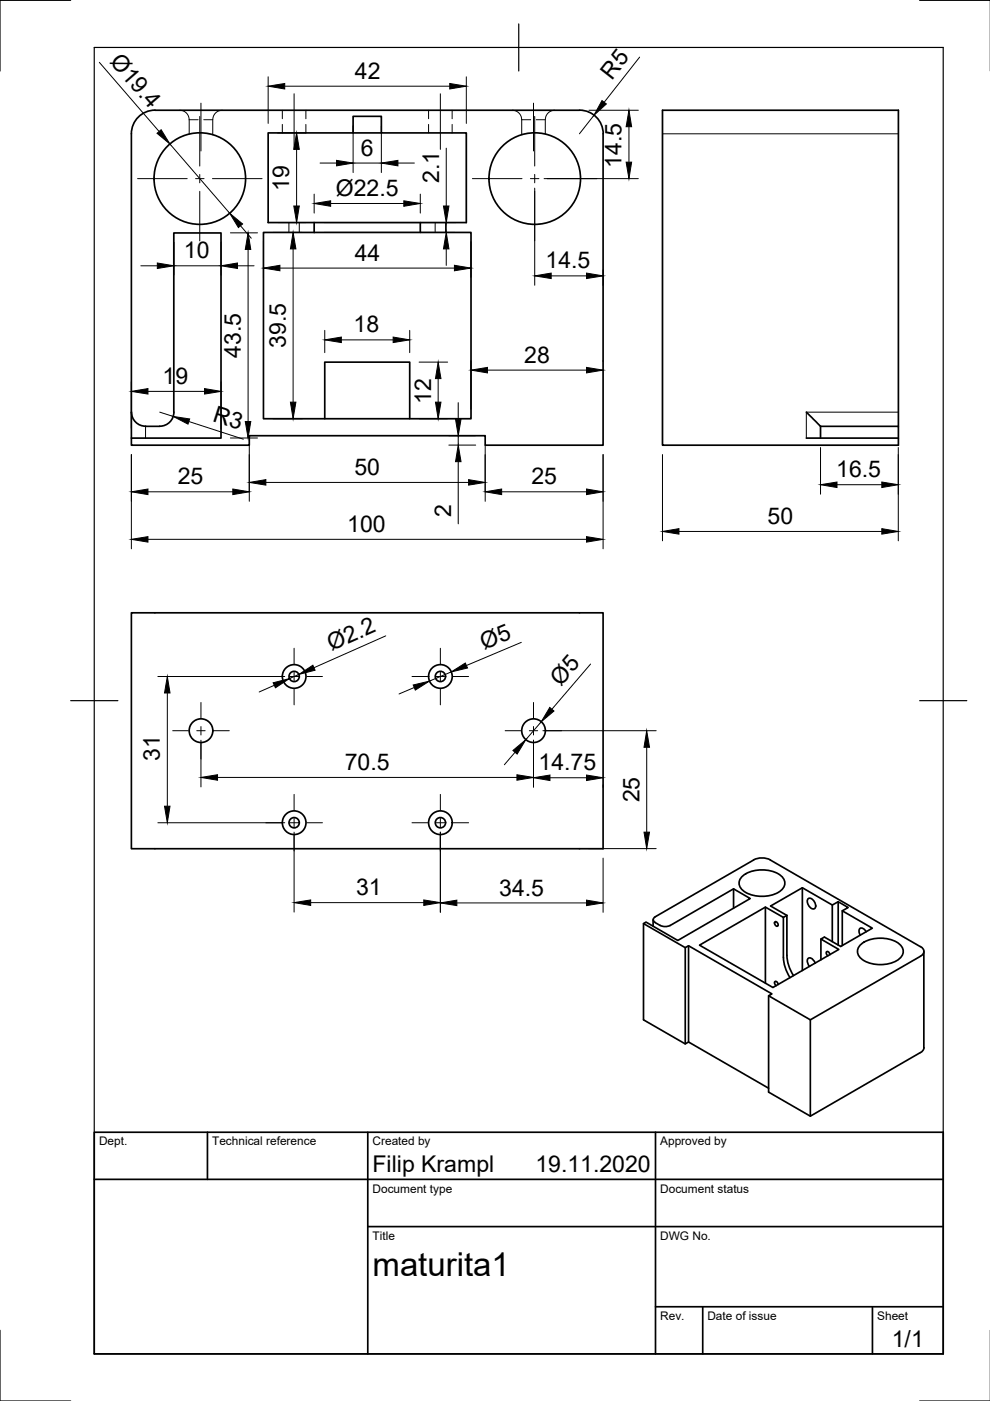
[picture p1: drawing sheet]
<svg xmlns="http://www.w3.org/2000/svg" width="210mm" height="297mm" viewBox="0 0 210 297" stroke-linecap="round" stroke-linejoin="round" font-family="sans-serif">
<!-- layer: Visible -->
<g fill="none" stroke="#000" stroke-width=".36">
<path d="M56.9 28.2h18v-3.5h6v3.5h18v19h-42zM74.9 28.2h6M127.9 28.4v66h-25v-2h-50v2h-25v-1.5h19v-43.5h-10v38M127.9 28.4a5 5 0 0 0-5-5h-90a5 5 0 0 0-5 5v64.5M66.6 49.3h22.5M66.6 47.2v2.1M89.1 47.2v2.1h10.8v39.5h-44v-39.5h10.7M27.9 87.4a3 3 0 0 0 3 3h3a2.99 2.99 0 0 0 3-3M68.9 88.8v-12h18v12M171 87.4l3 3M171 92.9h19.5M174 90.4h16.5v4h-50v-71h50v67"/>
<path d="M174 90.4v2.5M27.9 129.9h100v50h-100zM136.4 195.8v20.4l8.9 5.1 .7-.4 17 9.8M138.5 195v1.4M155.5 188.5v4M157.5 185.7a7.1 7.1 0 0 1 8.1 0 2.01 2.01 0 0 1 .8 1.9 2.01 2.01 0 0 1-1.4 1.6 7.3 7.3 0 0 1-7.5-.4 1.89 1.89 0 0 1 0-3.1zM159.8 182.3a3.9 3.9 0 0 1 3.5 0l31.8 18.4M159.8 182.3l-21.1 12.3a.64 .64 0 0 0 .2 1 2.86 2.86 0 0 0 3.2 .6l13.4-7.7 3.6 2-15.4 8.9-6.7-3.9-.6 .3 8.9 5.1 .7-.4 17.7 10.2-.7 .4 8.8 5.1 23.3-13.4M162.3 192.3v16.2M164.3 195.5l.1-.1a.58 .58 0 0 1 .5 .4 .58 .58 0 0 1-.1 .6 .67 .67 0 0 1-.5-.9zM166.1 194.5v8.5M166.8 194.1l-3.4-2 6.7-3.9 6.4 3.7 1.2-.7 2.1 1.2-1.2 .7 6.4 3.7-6.8 3.9-3.4-2-.7 .4 3.7 2.2-13.9 8.1-15.6-9 14-8.1 3.8 2.2"/>
<path d="M166.8 194.1v8.5M166.8 194.1l-.7 .4M170.1 188.2v17.6M171.4 190.5a1.45 1.45 0 0 1 1.3 2.2 1.45 1.45 0 0 1-1.3-2.2zM174.1 199.1v4.4M176.5 191.9v7.8M177.7 191.2v9.2M178.6 193.1v7.4M183.7 197.5a.91 .91 0 0 0-1.5-.5v.8l.2 .5M145.3 200.9v20.4M146 200.5v20.4M163 211.1v20.4l8.8 5.2 23.3-13.5"/>
<path d="M165 208.7a.57 .57 0 0 0-.7-.6 .69 .69 0 0 0 .3 .9M166.1 203l.3 1.8 1.1 2.5M166.8 202.6l.3 1.8 1.1 2.4M171.8 216.2v20.5M172.8 204.2l-.4-.7a.71 .71 0 0 0-1-.4 .71 .71 0 0 0-.2 1.1l.4 .7M176 202.4a.57 .57 0 0 0-.8-.6 .69 .69 0 0 0 .3 .8M182.6 200.2a7.1 7.1 0 0 1 8.1 0 2.01 2.01 0 0 1 .8 1.9 2.01 2.01 0 0 1-1.4 1.6 7.3 7.3 0 0 1-7.5-.4 1.89 1.89 0 0 1 0-3.1zM195.2 200.7a1.08 1.08 0 0 1 .7 1 1.08 1.08 0 0 1-.7 1M195.9 201.7v20.5M195.9 222.1a1.26 1.26 0 0 1-.7 1.1"/>
<circle cx="42.4" cy="37.9" r="9.7"/>
<circle cx="113.4" cy="37.9" r="9.7"/>
<circle cx="42.6" cy="154.9" r="2.51"/>
<circle cx="62.4" cy="143.4" r="1.09"/>
<circle cx="62.4" cy="143.4" r="2.51"/>
<circle cx="93.4" cy="143.4" r="1.09"/>
<circle cx="93.4" cy="143.4" r="2.51"/>
<circle cx="113.1" cy="154.9" r="2.51"/>
<circle cx="62.4" cy="174.4" r="1.09"/>
<circle cx="62.4" cy="174.4" r="2.51"/>
<circle cx="93.4" cy="174.4" r="2.51"/>
<circle cx="93.4" cy="174.4" r="1.09"/>
</g>
<!-- layer: Hidden Narrow -->
<path d="M40.1 25.4h1.9M43.2 25.4h1.9M110.6 25.4h1.9M113.7 25.4h1.9" fill="none" stroke="#000" stroke-width=".21"/>
<!-- layer: Visible Narrow -->
<path d="M140.5 28.4h50M30.9 90.4v2.5M190.5 87.4h-19.5v5.5" fill="none" stroke="#000" stroke-width=".21"/>
<!-- layer: Hidden -->
<g fill="none" stroke="#000" stroke-width=".21">
<path d="M38.1 23.4a2 2 0 0 1 2 2v3M47.1 23.4a2 2 0 0 0-2 2v3.2M59.9 23.4v1.8M59.9 26.4v1.8M64.9 23.4v1.8M64.9 26.4v1.8M90.9 23.4v1.8M90.9 26.4v1.8M95.9 23.4v1.8M95.9 26.4v1.8M108.6 23.4a2 2 0 0 1 2 2v3.2M117.6 23.4a2 2 0 0 0-2 2v3"/>
<path d="M61.3 47.2v2.1M63.5 47.2v2.1M92.3 47.2v2.1M94.5 47.2v2.1"/>
</g>
<!-- layer: Border -->
<path d="M15 .1h-15v15M20 10.1h180v276.9h-180zM110 5.1v10M195 .1h15M15 148.6h10M195 148.6h10M0 282.1v14.9h15M195 297h15" fill="none" stroke="#000" stroke-width=".25"/>
<!-- layer: TitleBlock -->
<path d="M20 240.1h180v46.9h-180zM20 250h180M44 240.1v9.9M78 240.1v46.9M139 240.1v46.9M78 260.1h122M139 277.1h61M149 277.1v9.9M185 277.1v9.9" fill="none" stroke="#000" stroke-width=".36"/>
<!-- layer: Dimensions -->
<g fill="none" stroke="#000" stroke-width=".21">
<path d="M21.1 13.2l12.6 14.7M56.9 16.3v9.9M60.4 18.3h35M98.9 16.3v9.9M135.6 12.1l-7.5 9.6M36 30.5l12.7 14.7M58.9 28.2h6M62.9 31.7v12M67.9 34.6h3.5M74.9 26.7v9.9M74.9 34.6h6M80.9 26.7v9.9"/>
<path d="M84.4 34.6h3.5M94.6 31.4v12.3M113.4 39.9v20.6M115.4 37.9h19.9M124.9 23.4h10.4M125.9 24.4l-3 4M133.3 26.9v7.5M29.9 56.4h3.5M36.9 51.4v6.9M36.9 56.4h10M46.9 51.4v6.9M48.9 49.4h5.7"/>
<path d="M50.4 56.4h3.5M51 47.9l2.3 2.6M52.6 52.9v36.5M55.9 51.3v7.5M57.9 49.3h6.3M58.9 47.2h6M59.4 56.8h37M62.1 52.8v32.5M66.6 41.2v4M68.6 47.2h28M68.6 49.3h28M70.1 43.1h15.5"/>
<path d="M89.1 41.2v4M94.6 47.2v2.1M94.6 52.8v3.5M99.9 51.3v7.5M116.9 58.5h7.5M127.9 57.2v3.3M68.9 70v4.8M72.4 72.1h11M86.9 70v4.8M88.9 76.8h6M99.9 76.5v10.3M103.4 78.5h21"/>
<path d="M127.9 76.5v.1M27.9 81v9.9M27.9 96.4v20M31.4 83h12M33.9 87.4l2.8 .9M40 89.4l11.6 3.7M46.9 81v9.9M48.9 92.9h5.7M52.9 94.4v11.9M57.9 88.8h6.3M88.9 88.8h6M92.9 80.3v5"/>
<path d="M95.2 92.4h5.7M95.2 94.4h5.7M97.2 85.4v3.5M97.2 92.4v2M97.2 97.9v13.2M102.9 94.4v11.9M127.9 96.4v20M140.5 96.4v18.3M174 94.9v9.9M190.5 94.9v19.8M31.4 114.3h93M31.4 104.3h18"/>
<path d="M56.4 102.3h43M106.4 104.3h18M144 112.7h43M177.5 102.8h9.5M81.8 134.8l-15.2 6.8M110.5 136.2l-11.6 4.9M33.5 143.4h26.9M35.5 146.9v24M42.6 156.9v9.9M58.2 145.3l-3.3 1.4M63.4 143l-2 .9M87.8 145.8l-3.2 1.3"/>
<path d="M95.7 142.5l-4.6 1.9M109.2 159.5l-2.3 2.6M113.1 156.9v10M114.7 153l-3.2 3.8M115.1 154.9h24M125.2 140.8l-8.2 9.6M137.1 158.4v18M33.5 174.4h26.9M46.1 164.8h63.5M62.4 176.4v17M93.4 176.4v17M116.6 164.9h7.8"/>
<path d="M124.9 179.9h14.2M127.9 166.4v.5M65.9 191.4h24M96.9 191.4h27.5M127.9 181.9v11.5"/>
</g>
<g fill="#000" stroke="#000" stroke-width=".21">
<path d="M56.9 18.3l3.5-.6v1.2zM95.4 17.7l3.5 .6-3.5 .6zM33.3 28.3l.9-.8 1.8 3zM62.9 28.2l.6 3.5h-1.2zM71.4 34l3.5 .6-3.5 .6zM80.9 34.6l3.5-.6v1.2zM127.6 21.3l1 .7-2.7 2.4zM132.8 34.4h1.1l-.6 3.5zM133.3 23.4l.6 3.5h-1.1zM33.4 55.8l3.5 .6-3.5 .5zM46.9 56.4l3.5-.6v1.1zM48.7 45.2l2.7 2.3-.9 .7z"/>
<path d="M52.6 49.4l.6 3.5h-1.2zM55.9 56.8l3.5-.6v1.2zM62.1 49.3l.6 3.5h-1.1zM62.3 43.7h1.2l-.6 3.5zM66.6 43.1l3.5-.5v1.1zM85.6 42.6l3.5 .5-3.5 .6zM94.6 49.3l.6 3.5h-1.2zM94 43.7h1.2l-.6 3.5zM96.4 56.2l3.5 .6-3.5 .6zM113.4 58.5l3.5-.6v1.2zM124.4 57.9l3.5 .6-3.5 .6zM68.9 72.1l3.5-.6v1.1z"/>
<path d="M83.4 71.5l3.5 .6-3.5 .5zM99.9 78.5l3.5-.6v1.2zM124.4 77.9l3.5 .6-3.5 .6zM27.9 83l3.5-.6v1.2zM36.7 88.3l3.5 .5-.3 1.1zM43.4 82.4l3.5 .6-3.5 .6zM52 89.4h1.2l-.6 3.5zM61.6 85.3h1.1l-.6 3.5zM92.3 85.3h1.2l-.6 3.5zM92.9 76.8l.6 3.5h-1.2zM96.6 88.9h1.1l-.5 3.5zM97.2 94.4l.5 3.5h-1.1z"/>
<path d="M27.9 114.3l3.5-.5v1.1zM27.9 104.3l3.5-.6v1.2zM49.4 103.7l3.5 .6-3.5 .6zM52.9 102.3l3.5-.6v1.2zM99.4 101.7l3.5 .6-3.5 .6zM102.9 104.3l3.5-.6v1.2zM124.4 113.8l3.5 .5-3.5 .6zM124.4 103.7l3.5 .6-3.5 .6zM140.5 112.7l3.5-.6v1.1zM174 102.8l3.5-.6v1.2zM187 102.2l3.5 .6-3.5 .6zM187 112.1l3.5 .6-3.5 .5z"/>
<path d="M35.5 143.4l.5 3.5h-1.1zM57.9 144.8l3.5-.9-3 1.9zM63.4 143l2.9-2 .5 1.1zM87.6 145.2l3.5-.8-3 1.9zM95.7 142.5l3-1.9 .4 1zM108.8 159.1l2.7-2.3-1.9 3.1zM116.6 150l.9 .8-2.8 2.2zM137.1 154.9l.6 3.5h-1.2zM34.9 170.9h1.1l-.5 3.5zM42.6 164.8l3.5-.5v1.1zM109.6 164.3l3.5 .5-3.5 .6zM113.1 164.9l3.5-.6v1.2z"/>
<path d="M124.4 164.3l3.5 .6-3.5 .6zM136.5 176.4h1.2l-.6 3.5zM62.4 191.4l3.5-.6v1.2zM89.9 190.8l3.5 .6-3.5 .6zM93.4 191.4l3.5-.6v1.2zM124.4 190.8l3.5 .6-3.5 .6z"/>
</g>
<!-- layer: Center Lines -->
<g fill="none" stroke="#000" stroke-width=".21">
<path d="M62.4 19.9v11.8M93.4 19.9v11.8M29.2 37.9h10.5M41.5 37.9h1.8M42.4 24.7v10.5M42.4 37v1.8M42.6 21.9v10.1M45 37.9h10.6M100.2 37.9h10.5M112.5 37.9h1.8M113.1 21.9v10.1M113.4 24.7v10.5"/>
<path d="M113.4 37v1.8M116 37.9h10.6M42.4 40.6v10.5M113.4 40.6v10.5M62.4 137.4v3.4M93.4 137.4v3.4M36.6 154.9h3.3M41.7 154.9h1.8M42.6 148.9v3.4M42.6 154v1.8M42.6 157.6v3.3M45.3 154.9h3.3"/>
<path d="M56.4 143.4h3.3M61.5 143.4h1.7M62.4 142.5v1.8M62.4 146.1v3.3M65 143.4h3.4M87.4 143.4h3.3M92.5 143.4h1.8M93.4 142.5v1.8M93.4 146.1v3.3M96 143.4h3.4M107.1 154.9h3.3M112.2 154.9h1.8"/>
<path d="M113.1 148.9v3.4M113.1 154v1.8M113.1 157.6v3.3M115.8 154.9h3.3M56.4 174.4h3.3M61.5 174.4h1.7M62.4 168.4v3.4M62.4 173.5v1.8M62.4 177.1v3.3M65 174.4h3.4M87.4 174.4h3.3M92.5 174.4h1.8"/>
<path d="M93.4 168.4v3.4M93.4 173.5v1.8M93.4 177.1v3.3M96 174.4h3.4"/>
</g>
<text font-size="7" x="79" y="270.6">maturita1</text>
<g font-size="4.9">
<text x="23.2" y="13.1" transform="rotate(49 23.2 13.1)">Ø19.4</text>
<text x="75.2" y="16.8">42</text>
<text x="129.7" y="17.1" transform="rotate(-52 129.7 17.1)">R5</text>
<text x="76.5" y="33">6</text>
<text x="131.8" y="35.5" transform="rotate(-90 131.8 35.5)">14.5</text>
<text x="61.3" y="40.6" transform="rotate(-90 61.3 40.6)">19</text>
<text x="71.2" y="41.5">Ø22.5</text>
<text x="93.1" y="38.8" transform="rotate(-90 93.1 38.8)">2.1</text>
<text x="39" y="54.8">10</text>
<text x="75.2" y="55.3">44</text>
<text x="115.7" y="56.9">14.5</text>
<text x="75" y="70.5">18</text>
<text x="51" y="75.8" transform="rotate(-90 51 75.8)">43.5</text>
<text x="60.6" y="73.8" transform="rotate(-90 60.6 73.8)">39.5</text>
<text x="111.2" y="76.9">28</text>
<text x="34.5" y="81.4">19</text>
<text x="44.9" y="89.3" transform="rotate(18 44.9 89.3)">R3</text>
<text x="91.4" y="85.6" transform="rotate(-90 91.4 85.6)">12</text>
<text x="75.2" y="100.7">50</text>
<text x="177.3" y="101.2">16.5</text>
<text x="37.7" y="102.7">25</text>
<text x="112.7" y="102.7">25</text>
<text x="73.6" y="112.8">100</text>
<text x="95.7" y="109.7" transform="rotate(-90 95.7 109.7)">2</text>
<text x="162.8" y="111.1">50</text>
<text x="102.7" y="137.7" transform="rotate(-23 102.7 137.7)">Ø5</text>
<text x="70.3" y="138.1" transform="rotate(-24 70.3 138.1)">Ø2.2</text>
<text x="118.9" y="145.7" transform="rotate(-49 118.9 145.7)">Ø5</text>
<text x="33.9" y="161.3" transform="rotate(-90 33.9 161.3)">31</text>
<text x="73.1" y="163.3">70.5</text>
<text x="114.2" y="163.4">14.75</text>
<text x="135.6" y="170.1" transform="rotate(-90 135.6 170.1)">25</text>
<text x="75.5" y="189.8">31</text>
<text x="105.9" y="189.9">34.5</text>
<text x="79" y="248.5">Filip Krampl</text>
<text x="113.5" y="248.5">19.11.2020</text>
<text x="189.1" y="285.7">1/1</text>
</g>
<g font-size="2.5">
<text x="21" y="242.9">Dept.</text>
<text x="45" y="242.9">Technical reference</text>
<text x="79" y="242.9">Created by</text>
<text x="140" y="242.9">Approved by</text>
<text x="79" y="252.8">Document type</text>
<text x="140" y="252.8">Document status</text>
<text x="79" y="262.9">Title</text>
<text x="140" y="262.9">DWG No.</text>
<text x="140" y="279.9">Rev.</text>
<text x="150" y="279.9">Date of issue</text>
<text x="186" y="279.9">Sheet</text>
</g>
</svg>
